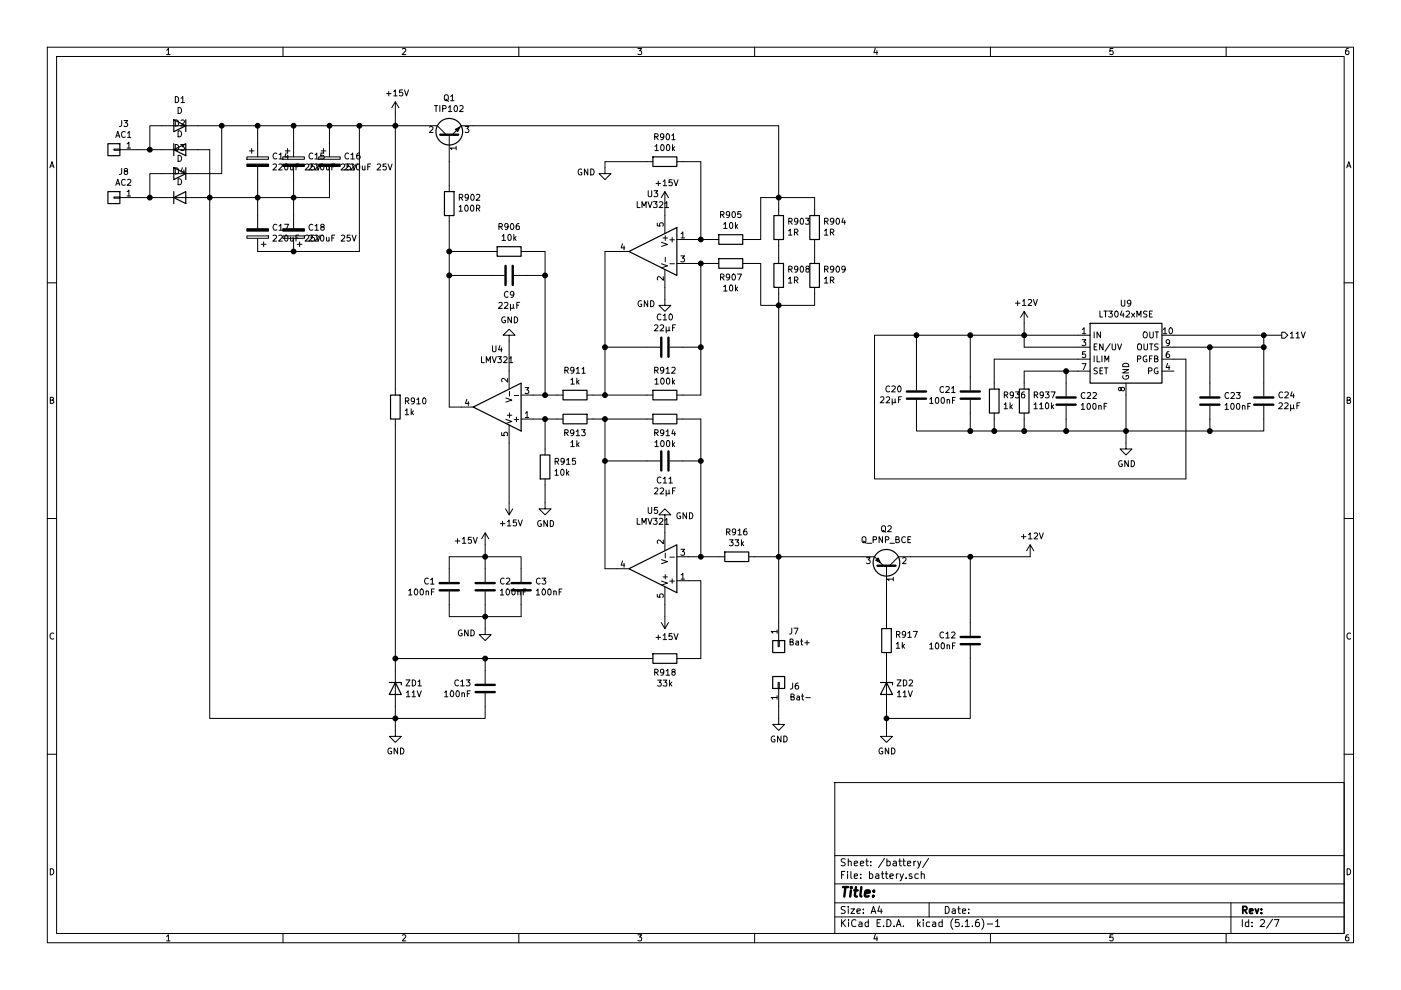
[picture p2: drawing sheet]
EESchema Schematic File Version 4
EELAYER 30 0
EELAYER END
$Descr A4 11693 8268
encoding utf-8
Sheet 2 7
Title ""
Date ""
Rev ""
Comp ""
Comment1 ""
Comment2 ""
Comment3 ""
Comment4 ""
$EndDescr
$Comp
L Amplifier_Operational:LMV321 U3
U 1 1
P 5450 2100
F 0 "U3" H 5450 2581 50  0000 C CNN
F 1 "LMV321" H 5450 2490 50  0000 C CNN
F 2 "Package_TO_SOT_SMD:SOT-23-5" H 5450 2100 50  0001 L CNN
F 3 "http://www.ti.com/lit/ds/symlink/lmv324.pdf" H 5450 2100 50  0001 C CNN
F 4 "C7972" H 5450 2100 50  0001 C CNN "LCSC"
	1    5450 2100
	-1   0    0    -1  
$EndComp
$Comp
L power:GND #PWR0103
U 1 1
P 5550 2500
F 0 "#PWR0103" H 5550 2250 50  0001 C CNN
F 1 "GND" H 5472 2463 50  0000 R CNN
F 2 "" H 5550 2500 50  0001 C CNN
F 3 "" H 5550 2500 50  0001 C CNN
	1    5550 2500
	1    0    0    -1  
$EndComp
Wire Wire Line
	5550 2500 5550 2400
Wire Wire Line
	5150 2100 5050 2100
$Comp
L power:+15V #PWR?
U 1 1
P 5550 1700
AR Path="/5FA9B543" Ref="#PWR?"  Part="1" 
AR Path="/5FA5B641/5FA9B543" Ref="#PWR0104"  Part="1" 
F 0 "#PWR0104" H 5550 1550 50  0001 C CNN
F 1 "+15V" H 5565 1873 50  0000 C CNN
F 2 "" H 5550 1700 50  0001 C CNN
F 3 "" H 5550 1700 50  0001 C CNN
	1    5550 1700
	1    0    0    -1  
$EndComp
Wire Wire Line
	5550 1700 5550 1800
$Comp
L Device:C C?
U 1 1
P 4350 4900
AR Path="/5FA9B54B" Ref="C?"  Part="1" 
AR Path="/5FA5B641/5FA9B54B" Ref="C3"  Part="1" 
F 0 "C3" H 4465 4946 50  0000 L CNN
F 1 "100nF" H 4465 4855 50  0000 L CNN
F 2 "Capacitor_SMD:C_0805_2012Metric" H 4388 4750 50  0001 C CNN
F 3 "~" H 4350 4900 50  0001 C CNN
F 4 "C49678" H 4350 4900 50  0001 C CNN "LCSC"
	1    4350 4900
	1    0    0    -1  
$EndComp
$Comp
L Amplifier_Operational:LMV321 U5
U 1 1
P 5450 4750
F 0 "U5" H 5450 4269 50  0000 C CNN
F 1 "LMV321" H 5450 4360 50  0000 C CNN
F 2 "Package_TO_SOT_SMD:SOT-23-5" H 5450 4750 50  0001 L CNN
F 3 "http://www.ti.com/lit/ds/symlink/lmv324.pdf" H 5450 4750 50  0001 C CNN
F 4 "C7972" H 5450 4750 50  0001 C CNN "LCSC"
	1    5450 4750
	-1   0    0    1   
$EndComp
$Comp
L power:GND #PWR0105
U 1 1
P 5550 4350
F 0 "#PWR0105" H 5550 4100 50  0001 C CNN
F 1 "GND" H 5638 4313 50  0000 L CNN
F 2 "" H 5550 4350 50  0001 C CNN
F 3 "" H 5550 4350 50  0001 C CNN
	1    5550 4350
	1    0    0    1   
$EndComp
Wire Wire Line
	5550 4350 5550 4450
Wire Wire Line
	5150 4750 5050 4750
$Comp
L power:+15V #PWR0106
U 1 1
P 5550 5150
F 0 "#PWR0106" H 5550 5000 50  0001 C CNN
F 1 "+15V" H 5565 5323 50  0000 C CNN
F 2 "" H 5550 5150 50  0001 C CNN
F 3 "" H 5550 5150 50  0001 C CNN
	1    5550 5150
	1    0    0    1   
$EndComp
Wire Wire Line
	5550 5150 5550 5050
$Comp
L Device:C C?
U 1 1
P 4050 4900
AR Path="/5FA9B568" Ref="C?"  Part="1" 
AR Path="/5FA5B641/5FA9B568" Ref="C2"  Part="1" 
F 0 "C2" H 3935 4946 50  0000 R CNN
F 1 "100nF" H 3935 4855 50  0000 R CNN
F 2 "Capacitor_SMD:C_0805_2012Metric" H 4088 4750 50  0001 C CNN
F 3 "~" H 4050 4900 50  0001 C CNN
F 4 "C49678" H 4050 4900 50  0001 C CNN "LCSC"
	1    4050 4900
	-1   0    0    -1  
$EndComp
$Comp
L Amplifier_Operational:LMV321 U4
U 1 1
P 4150 3400
F 0 "U4" H 4150 2919 50  0000 C CNN
F 1 "LMV321" H 4150 3010 50  0000 C CNN
F 2 "Package_TO_SOT_SMD:SOT-23-5" H 4150 3400 50  0001 L CNN
F 3 "http://www.ti.com/lit/ds/symlink/lmv324.pdf" H 4150 3400 50  0001 C CNN
F 4 "C7972" H 4150 3400 50  0001 C CNN "LCSC"
	1    4150 3400
	-1   0    0    1   
$EndComp
$Comp
L power:GND #PWR0107
U 1 1
P 4250 2850
F 0 "#PWR0107" H 4250 2600 50  0001 C CNN
F 1 "GND" H 4255 2677 50  0000 C CNN
F 2 "" H 4250 2850 50  0001 C CNN
F 3 "" H 4250 2850 50  0001 C CNN
	1    4250 2850
	1    0    0    1   
$EndComp
Wire Wire Line
	3850 3400 3750 3400
$Comp
L power:+15V #PWR0108
U 1 1
P 4250 4200
F 0 "#PWR0108" H 4250 4050 50  0001 C CNN
F 1 "+15V" H 4265 4373 50  0000 C CNN
F 2 "" H 4250 4200 50  0001 C CNN
F 3 "" H 4250 4200 50  0001 C CNN
	1    4250 4200
	1    0    0    1   
$EndComp
$Comp
L Device:C C?
U 1 1
P 3750 4900
AR Path="/5FA9B585" Ref="C?"  Part="1" 
AR Path="/5FA5B641/5FA9B585" Ref="C1"  Part="1" 
F 0 "C1" H 3636 4946 50  0000 R CNN
F 1 "100nF" H 3636 4855 50  0000 R CNN
F 2 "Capacitor_SMD:C_0805_2012Metric" H 3788 4750 50  0001 C CNN
F 3 "~" H 3750 4900 50  0001 C CNN
F 4 "C49678" H 3750 4900 50  0001 C CNN "LCSC"
	1    3750 4900
	1    0    0    -1  
$EndComp
$Comp
L Device:R R912
U 1 1
P 5550 3300
F 0 "R912" V 5343 3300 50  0000 C CNN
F 1 "100k" V 5434 3300 50  0000 C CNN
F 2 "Resistor_SMD:R_0805_2012Metric" V 5480 3300 50  0001 C CNN
F 3 "~" H 5550 3300 50  0001 C CNN
F 4 "C17407" V 5550 3300 50  0001 C CNN "LCSC"
	1    5550 3300
	0    1    1    0   
$EndComp
$Comp
L Device:R R914
U 1 1
P 5550 3500
F 0 "R914" V 5665 3500 50  0000 C CNN
F 1 "100k" V 5756 3500 50  0000 C CNN
F 2 "Resistor_SMD:R_0805_2012Metric" V 5480 3500 50  0001 C CNN
F 3 "~" H 5550 3500 50  0001 C CNN
F 4 "C17407" V 5550 3500 50  0001 C CNN "LCSC"
	1    5550 3500
	0    1    1    0   
$EndComp
Wire Wire Line
	6500 6000 6500 5900
$Comp
L power:GND #PWR0109
U 1 1
P 6500 6000
F 0 "#PWR0109" H 6500 5750 50  0001 C CNN
F 1 "GND" H 6505 5827 50  0000 C CNN
F 2 "" H 6500 6000 50  0001 C CNN
F 3 "" H 6500 6000 50  0001 C CNN
	1    6500 6000
	1    0    0    -1  
$EndComp
$Comp
L Connector_Generic:Conn_01x01 J6
U 1 1
P 6500 5700
F 0 "J6" V 6464 5612 50  0000 R CNN
F 1 "Bat-" V 6373 5612 50  0000 R CNN
F 2 "Connector_Wire:SolderWirePad_1x01_Drill1.5mm" H 6500 5700 50  0001 C CNN
F 3 "~" H 6500 5700 50  0001 C CNN
	1    6500 5700
	0    -1   -1   0   
$EndComp
$Comp
L Connector_Generic:Conn_01x01 J7
U 1 1
P 6500 5400
F 0 "J7" V 6372 5480 50  0000 L CNN
F 1 "Bat+" V 6463 5480 50  0000 L CNN
F 2 "Connector_Wire:SolderWirePad_1x01_Drill1.5mm" H 6500 5400 50  0001 C CNN
F 3 "~" H 6500 5400 50  0001 C CNN
	1    6500 5400
	0    1    1    0   
$EndComp
$Comp
L Device:R R911
U 1 1
P 4800 3300
F 0 "R911" V 4593 3300 50  0000 C CNN
F 1 "1k" V 4684 3300 50  0000 C CNN
F 2 "Resistor_SMD:R_0805_2012Metric" V 4730 3300 50  0001 C CNN
F 3 "~" H 4800 3300 50  0001 C CNN
F 4 "C17513" V 4800 3300 50  0001 C CNN "LCSC"
	1    4800 3300
	0    1    1    0   
$EndComp
$Comp
L Device:R R913
U 1 1
P 4800 3500
F 0 "R913" V 4915 3500 50  0000 C CNN
F 1 "1k" V 5006 3500 50  0000 C CNN
F 2 "Resistor_SMD:R_0805_2012Metric" V 4730 3500 50  0001 C CNN
F 3 "~" H 4800 3500 50  0001 C CNN
F 4 "C17513" V 4800 3500 50  0001 C CNN "LCSC"
	1    4800 3500
	0    -1   1    0   
$EndComp
Wire Wire Line
	5050 2100 5050 2900
Wire Wire Line
	5700 3300 5850 3300
Wire Wire Line
	5850 2900 5850 2200
Wire Wire Line
	5850 2200 5750 2200
Wire Wire Line
	5700 3500 5850 3500
Wire Wire Line
	5850 4650 5750 4650
$Comp
L Device:R R905
U 1 1
P 6100 2000
F 0 "R905" V 5893 2000 50  0000 C CNN
F 1 "10k" V 5984 2000 50  0000 C CNN
F 2 "Resistor_SMD:R_0805_2012Metric" V 6030 2000 50  0001 C CNN
F 3 "~" H 6100 2000 50  0001 C CNN
F 4 "C17414" V 6100 2000 50  0001 C CNN "LCSC"
	1    6100 2000
	0    1    1    0   
$EndComp
$Comp
L Device:R R907
U 1 1
P 6100 2200
F 0 "R907" V 6215 2200 50  0000 C CNN
F 1 "10k" V 6306 2200 50  0000 C CNN
F 2 "Resistor_SMD:R_0805_2012Metric" V 6030 2200 50  0001 C CNN
F 3 "~" H 6100 2200 50  0001 C CNN
F 4 "C17414" V 6100 2200 50  0001 C CNN "LCSC"
	1    6100 2200
	0    1    1    0   
$EndComp
Wire Wire Line
	5750 2000 5850 2000
Wire Wire Line
	5850 2200 5950 2200
Connection ~ 5850 2200
Wire Wire Line
	4450 3500 4550 3500
$Comp
L Device:R R915
U 1 1
P 4550 3900
F 0 "R915" H 4620 3946 50  0000 L CNN
F 1 "10k" H 4620 3855 50  0000 L CNN
F 2 "Resistor_SMD:R_0805_2012Metric" V 4480 3900 50  0001 C CNN
F 3 "~" H 4550 3900 50  0001 C CNN
F 4 "C17414" V 4550 3900 50  0001 C CNN "LCSC"
	1    4550 3900
	1    0    0    -1  
$EndComp
Connection ~ 4550 3500
Wire Wire Line
	4550 3500 4650 3500
$Comp
L power:GND #PWR0110
U 1 1
P 4550 4200
F 0 "#PWR0110" H 4550 3950 50  0001 C CNN
F 1 "GND" H 4555 4027 50  0000 C CNN
F 2 "" H 4550 4200 50  0001 C CNN
F 3 "" H 4550 4200 50  0001 C CNN
	1    4550 4200
	1    0    0    -1  
$EndComp
$Comp
L Device:R R903
U 1 1
P 6500 1900
F 0 "R903" H 6430 1854 50  0000 R CNN
F 1 "1R" H 6430 1945 50  0000 R CNN
F 2 "Resistor_SMD:R_1206_3216Metric" V 6430 1900 50  0001 C CNN
F 3 "~" H 6500 1900 50  0001 C CNN
F 4 "C17928" V 6500 1900 50  0001 C CNN "LCSC"
	1    6500 1900
	-1   0    0    1   
$EndComp
$Comp
L Device:R R904
U 1 1
P 6800 1900
F 0 "R904" H 6730 1854 50  0000 R CNN
F 1 "1R" H 6730 1945 50  0000 R CNN
F 2 "Resistor_SMD:R_1206_3216Metric" V 6730 1900 50  0001 C CNN
F 3 "~" H 6800 1900 50  0001 C CNN
F 4 "C17928" V 6800 1900 50  0001 C CNN "LCSC"
	1    6800 1900
	-1   0    0    1   
$EndComp
$Comp
L Device:R R908
U 1 1
P 6500 2300
F 0 "R908" H 6430 2254 50  0000 R CNN
F 1 "1R" H 6430 2345 50  0000 R CNN
F 2 "Resistor_SMD:R_1206_3216Metric" V 6430 2300 50  0001 C CNN
F 3 "~" H 6500 2300 50  0001 C CNN
F 4 "C17928" V 6500 2300 50  0001 C CNN "LCSC"
	1    6500 2300
	-1   0    0    1   
$EndComp
$Comp
L Device:R R909
U 1 1
P 6800 2300
F 0 "R909" H 6730 2254 50  0000 R CNN
F 1 "1R" H 6730 2345 50  0000 R CNN
F 2 "Resistor_SMD:R_1206_3216Metric" V 6730 2300 50  0001 C CNN
F 3 "~" H 6800 2300 50  0001 C CNN
F 4 "C17928" V 6800 2300 50  0001 C CNN "LCSC"
	1    6800 2300
	-1   0    0    1   
$EndComp
Wire Wire Line
	6500 2050 6500 2150
Wire Wire Line
	6800 2050 6800 2150
Wire Wire Line
	6500 2450 6500 2550
Wire Wire Line
	6800 2550 6800 2450
Wire Wire Line
	6500 1750 6500 1650
Wire Wire Line
	6500 1650 6800 1650
Wire Wire Line
	6800 1650 6800 1750
Wire Wire Line
	6250 2000 6350 2000
Wire Wire Line
	6350 2000 6350 1650
Wire Wire Line
	6350 1650 6500 1650
Connection ~ 6500 1650
Wire Wire Line
	6250 2200 6350 2200
Wire Wire Line
	6350 2200 6350 2550
Wire Wire Line
	6350 2550 6500 2550
Connection ~ 6500 2550
$Comp
L Device:R R901
U 1 1
P 5550 1350
F 0 "R901" V 5343 1350 50  0000 C CNN
F 1 "100k" V 5434 1350 50  0000 C CNN
F 2 "Resistor_SMD:R_0805_2012Metric" V 5480 1350 50  0001 C CNN
F 3 "~" H 5550 1350 50  0001 C CNN
F 4 "C17407" V 5550 1350 50  0001 C CNN "LCSC"
	1    5550 1350
	0    1    1    0   
$EndComp
Wire Wire Line
	5850 2000 5850 1350
Wire Wire Line
	5850 1350 5700 1350
Connection ~ 5850 2000
Wire Wire Line
	5850 2000 5950 2000
$Comp
L power:GND #PWR?
U 1 1
P 5050 1400
AR Path="/5FA9B622" Ref="#PWR?"  Part="1" 
AR Path="/5FA5B641/5FA9B622" Ref="#PWR0111"  Part="1" 
F 0 "#PWR0111" H 5050 1150 50  0001 C CNN
F 1 "GND" H 4972 1363 50  0000 R CNN
F 2 "" H 5050 1400 50  0001 C CNN
F 3 "" H 5050 1400 50  0001 C CNN
	1    5050 1400
	1    0    0    -1  
$EndComp
Wire Wire Line
	5400 1350 5050 1350
Wire Wire Line
	5050 1350 5050 1400
Wire Wire Line
	6500 2550 6800 2550
$Comp
L Device:R R906
U 1 1
P 4250 2100
F 0 "R906" V 4043 2100 50  0000 C CNN
F 1 "10k" V 4134 2100 50  0000 C CNN
F 2 "Resistor_SMD:R_0805_2012Metric" V 4180 2100 50  0001 C CNN
F 3 "~" H 4250 2100 50  0001 C CNN
F 4 "C17414" V 4250 2100 50  0001 C CNN "LCSC"
	1    4250 2100
	0    1    1    0   
$EndComp
Wire Wire Line
	4550 2100 4400 2100
Wire Wire Line
	4100 2100 3750 2100
$Comp
L Device:Q_PNP_BCE Q2
U 1 1
P 7400 4750
F 0 "Q2" V 7728 4750 50  0000 C CNN
F 1 "Q_PNP_BCE" V 7637 4750 50  0000 C CNN
F 2 "Package_TO_SOT_SMD:SOT-89-3" H 7600 4850 50  0001 C CNN
F 3 "https://datasheet.lcsc.com/szlcsc/Changjiang-Electronics-Tech-CJ-B772_C24278.pdf" H 7400 4750 50  0001 C CNN
F 4 "C24278" H 7400 4750 50  0001 C CNN "LCSC"
	1    7400 4750
	0    1    -1   0   
$EndComp
$Comp
L Device:R R917
U 1 1
P 7400 5350
F 0 "R917" H 7330 5304 50  0000 R CNN
F 1 "1k" H 7330 5395 50  0000 R CNN
F 2 "Resistor_SMD:R_0805_2012Metric" V 7330 5350 50  0001 C CNN
F 3 "~" H 7400 5350 50  0001 C CNN
F 4 "C17513" V 7400 5350 50  0001 C CNN "LCSC"
	1    7400 5350
	-1   0    0    1   
$EndComp
$Comp
L power:GND #PWR0112
U 1 1
P 7400 6100
F 0 "#PWR0112" H 7400 5850 50  0001 C CNN
F 1 "GND" H 7405 5927 50  0000 C CNN
F 2 "" H 7400 6100 50  0001 C CNN
F 3 "" H 7400 6100 50  0001 C CNN
	1    7400 6100
	1    0    0    -1  
$EndComp
Wire Wire Line
	7400 5900 7400 6000
$Comp
L Device:D_Zener ZD2
U 1 1
P 7400 5750
F 0 "ZD2" V 7354 5830 50  0000 L CNN
F 1 "11V" V 7445 5830 50  0000 L CNN
F 2 "Diode_SMD:D_SOD-323" H 7400 5750 50  0001 C CNN
F 3 "https://my.centralsemi.com/datasheets/CMDZ5L1-36L.PDF" H 7400 5750 50  0001 C CNN
	1    7400 5750
	0    1    1    0   
$EndComp
Wire Wire Line
	7400 5600 7400 5500
Wire Wire Line
	7200 4650 6500 4650
Connection ~ 6500 4650
Wire Wire Line
	7600 4650 8100 4650
$Comp
L Device:R R910
U 1 1
P 3300 3400
F 0 "R910" H 3230 3354 50  0000 R CNN
F 1 "1k" H 3230 3445 50  0000 R CNN
F 2 "Resistor_SMD:R_0805_2012Metric" V 3230 3400 50  0001 C CNN
F 3 "~" H 3300 3400 50  0001 C CNN
F 4 "C17513" V 3300 3400 50  0001 C CNN "LCSC"
	1    3300 3400
	-1   0    0    1   
$EndComp
$Comp
L power:GND #PWR0113
U 1 1
P 3300 6100
F 0 "#PWR0113" H 3300 5850 50  0001 C CNN
F 1 "GND" H 3305 5927 50  0000 C CNN
F 2 "" H 3300 6100 50  0001 C CNN
F 3 "" H 3300 6100 50  0001 C CNN
	1    3300 6100
	1    0    0    -1  
$EndComp
Wire Wire Line
	3300 5900 3300 6000
$Comp
L Device:D_Zener ZD1
U 1 1
P 3300 5750
F 0 "ZD1" V 3254 5830 50  0000 L CNN
F 1 "11V" V 3345 5830 50  0000 L CNN
F 2 "Diode_SMD:D_SOD-323" H 3300 5750 50  0001 C CNN
F 3 "https://my.centralsemi.com/datasheets/CMDZ5L1-36L.PDF" H 3300 5750 50  0001 C CNN
	1    3300 5750
	0    1    1    0   
$EndComp
$Comp
L Device:Q_NPN_BCE Q1
U 1 1
P 3750 1150
F 0 "Q1" V 4078 1150 50  0000 C CNN
F 1 "TIP102" V 3987 1150 50  0000 C CNN
F 2 "Package_TO_SOT_THT:TO-220-3_Vertical" H 3950 1250 50  0001 C CNN
F 3 "https://www.st.com/resource/en/datasheet/tip102.pdf" H 3750 1150 50  0001 C CNN
	1    3750 1150
	0    -1   -1   0   
$EndComp
Wire Wire Line
	3950 1050 6500 1050
Wire Wire Line
	6500 1050 6500 1650
$Comp
L Device:R R902
U 1 1
P 3750 1700
F 0 "R902" H 3680 1654 50  0000 R CNN
F 1 "100R" H 3680 1745 50  0000 R CNN
F 2 "Resistor_SMD:R_0805_2012Metric" V 3680 1700 50  0001 C CNN
F 3 "~" H 3750 1700 50  0001 C CNN
F 4 "C17408" V 3750 1700 50  0001 C CNN "LCSC"
	1    3750 1700
	-1   0    0    1   
$EndComp
Wire Wire Line
	3750 1550 3750 1350
Wire Wire Line
	3750 1850 3750 2100
Connection ~ 3750 2100
Wire Wire Line
	3300 1050 3550 1050
Wire Wire Line
	3300 1050 3300 950 
Connection ~ 3300 1050
$Comp
L power:+15V #PWR?
U 1 1
P 3300 950
AR Path="/5FA9B681" Ref="#PWR?"  Part="1" 
AR Path="/5FA5B641/5FA9B681" Ref="#PWR0114"  Part="1" 
F 0 "#PWR0114" H 3300 800 50  0001 C CNN
F 1 "+15V" H 3315 1123 50  0000 C CNN
F 2 "" H 3300 950 50  0001 C CNN
F 3 "" H 3300 950 50  0001 C CNN
	1    3300 950 
	1    0    0    -1  
$EndComp
Wire Wire Line
	5750 4850 5850 4850
Wire Wire Line
	5850 4850 5850 5500
$Comp
L Device:R R916
U 1 1
P 6150 4650
F 0 "R916" V 5943 4650 50  0000 C CNN
F 1 "33k" V 6034 4650 50  0000 C CNN
F 2 "Resistor_SMD:R_0805_2012Metric" V 6080 4650 50  0001 C CNN
F 3 "~" H 6150 4650 50  0001 C CNN
F 4 "C17633" V 6150 4650 50  0001 C CNN "LCSC"
	1    6150 4650
	0    1    1    0   
$EndComp
Wire Wire Line
	6300 4650 6500 4650
Wire Wire Line
	6000 4650 5850 4650
Connection ~ 5850 4650
$Comp
L Device:R R918
U 1 1
P 5550 5500
F 0 "R918" V 5665 5500 50  0000 C CNN
F 1 "33k" V 5756 5500 50  0000 C CNN
F 2 "Resistor_SMD:R_0805_2012Metric" V 5480 5500 50  0001 C CNN
F 3 "~" H 5550 5500 50  0001 C CNN
F 4 "C17633" V 5550 5500 50  0001 C CNN "LCSC"
	1    5550 5500
	0    1    1    0   
$EndComp
Wire Wire Line
	5850 5500 5700 5500
Wire Wire Line
	5400 5500 4050 5500
Connection ~ 3300 5500
Wire Wire Line
	3300 5500 3300 5600
Wire Wire Line
	6500 4650 6500 5200
Wire Wire Line
	7400 4950 7400 5200
Wire Wire Line
	3750 5050 3750 5150
Wire Wire Line
	3750 5150 4050 5150
Wire Wire Line
	4050 5150 4050 5050
Wire Wire Line
	4050 5150 4350 5150
Wire Wire Line
	4350 5150 4350 5050
Connection ~ 4050 5150
Wire Wire Line
	3750 4750 3750 4650
Wire Wire Line
	3750 4650 4050 4650
Wire Wire Line
	4050 4650 4050 4750
Wire Wire Line
	4050 4650 4350 4650
Wire Wire Line
	4350 4650 4350 4750
Connection ~ 4050 4650
Wire Wire Line
	4050 4650 4050 4550
Wire Wire Line
	4050 5150 4050 5250
$Comp
L power:GND #PWR?
U 1 1
P 4050 5250
AR Path="/5FA9B6B0" Ref="#PWR?"  Part="1" 
AR Path="/5FA5B641/5FA9B6B0" Ref="#PWR0115"  Part="1" 
F 0 "#PWR0115" H 4050 5000 50  0001 C CNN
F 1 "GND" H 3972 5213 50  0000 R CNN
F 2 "" H 4050 5250 50  0001 C CNN
F 3 "" H 4050 5250 50  0001 C CNN
	1    4050 5250
	1    0    0    -1  
$EndComp
$Comp
L power:+15V #PWR?
U 1 1
P 4050 4550
AR Path="/5FA9B6B6" Ref="#PWR?"  Part="1" 
AR Path="/5FA5B641/5FA9B6B6" Ref="#PWR0116"  Part="1" 
F 0 "#PWR0116" H 4050 4400 50  0001 C CNN
F 1 "+15V" H 3992 4587 50  0000 R CNN
F 2 "" H 4050 4550 50  0001 C CNN
F 3 "" H 4050 4550 50  0001 C CNN
	1    4050 4550
	1    0    0    -1  
$EndComp
Wire Wire Line
	4950 3500 5050 3500
$Comp
L Device:C C?
U 1 1
P 5550 3850
AR Path="/5FAB2055/5FB9BA59" Ref="C?"  Part="1" 
AR Path="/5FA5B641/5FB9BA59" Ref="C11"  Part="1" 
F 0 "C11" V 5710 3850 50  0000 C CNN
F 1 "22µF" V 5801 3850 50  0000 C CNN
F 2 "Capacitor_SMD:C_0805_2012Metric" H 5588 3700 50  0001 C CNN
F 3 "~" H 5550 3850 50  0001 C CNN
F 4 "C45783" H 5550 3850 50  0001 C CNN "LCSC"
	1    5550 3850
	0    1    1    0   
$EndComp
Wire Wire Line
	5850 3850 5700 3850
Wire Wire Line
	5850 3850 5850 4650
Wire Wire Line
	5050 3850 5400 3850
Wire Wire Line
	5050 3850 5050 4750
Wire Wire Line
	5850 3850 5850 3500
Connection ~ 5850 3850
Wire Wire Line
	5050 3850 5050 3500
Connection ~ 5050 3850
Connection ~ 5050 3500
Wire Wire Line
	5050 3500 5400 3500
Wire Wire Line
	4550 4050 4550 4200
Wire Wire Line
	3300 3550 3300 5500
Wire Wire Line
	4950 3300 5050 3300
Wire Wire Line
	4450 3300 4550 3300
$Comp
L Device:C C?
U 1 1
P 5550 2900
AR Path="/5FAB2055/5FBD1225" Ref="C?"  Part="1" 
AR Path="/5FA5B641/5FBD1225" Ref="C10"  Part="1" 
F 0 "C10" V 5298 2900 50  0000 C CNN
F 1 "22µF" V 5389 2900 50  0000 C CNN
F 2 "Capacitor_SMD:C_0805_2012Metric" H 5588 2750 50  0001 C CNN
F 3 "~" H 5550 2900 50  0001 C CNN
F 4 "C45783" H 5550 2900 50  0001 C CNN "LCSC"
	1    5550 2900
	0    1    1    0   
$EndComp
Wire Wire Line
	5850 2900 5700 2900
Wire Wire Line
	5850 2900 5850 3300
Connection ~ 5850 2900
Wire Wire Line
	5400 2900 5050 2900
Wire Wire Line
	4550 2100 4550 2300
Connection ~ 4550 3300
Wire Wire Line
	4550 3300 4650 3300
Wire Wire Line
	3750 2100 3750 2300
Wire Wire Line
	3300 1050 3300 3250
Wire Wire Line
	4250 2850 4250 3100
Wire Wire Line
	6500 2550 6500 4650
$Comp
L Device:C C?
U 1 1
P 4250 2300
AR Path="/5FAB2055/5FBE9E1E" Ref="C?"  Part="1" 
AR Path="/5FA5B641/5FBE9E1E" Ref="C9"  Part="1" 
F 0 "C9" V 4410 2300 50  0000 C CNN
F 1 "22µF" V 4501 2300 50  0000 C CNN
F 2 "Capacitor_SMD:C_0805_2012Metric" H 4288 2150 50  0001 C CNN
F 3 "~" H 4250 2300 50  0001 C CNN
F 4 "C45783" H 4250 2300 50  0001 C CNN "LCSC"
	1    4250 2300
	0    1    1    0   
$EndComp
Wire Wire Line
	4400 2300 4550 2300
Connection ~ 4550 2300
Wire Wire Line
	4550 2300 4550 3300
Wire Wire Line
	4100 2300 3750 2300
Connection ~ 3750 2300
Wire Wire Line
	3750 2300 3750 3400
Wire Wire Line
	5050 2900 5050 3300
Connection ~ 5050 2900
Connection ~ 5050 3300
Wire Wire Line
	5050 3300 5400 3300
Wire Wire Line
	4550 3500 4550 3750
Wire Wire Line
	4250 3700 4250 4200
$Comp
L Device:C C?
U 1 1
P 4050 5750
AR Path="/5FC320BA" Ref="C?"  Part="1" 
AR Path="/5FA5B641/5FC320BA" Ref="C13"  Part="1" 
F 0 "C13" H 3936 5796 50  0000 R CNN
F 1 "100nF" H 3936 5705 50  0000 R CNN
F 2 "Capacitor_SMD:C_0805_2012Metric" H 4088 5600 50  0001 C CNN
F 3 "~" H 4050 5750 50  0001 C CNN
F 4 "C49678" H 4050 5750 50  0001 C CNN "LCSC"
	1    4050 5750
	1    0    0    -1  
$EndComp
Wire Wire Line
	3300 6000 4050 6000
Wire Wire Line
	4050 6000 4050 5900
Connection ~ 3300 6000
Wire Wire Line
	3300 6000 3300 6100
Wire Wire Line
	4050 5600 4050 5500
Connection ~ 4050 5500
Wire Wire Line
	4050 5500 3300 5500
$Comp
L Device:C C?
U 1 1
P 8100 5350
AR Path="/5FC50349" Ref="C?"  Part="1" 
AR Path="/5FA5B641/5FC50349" Ref="C12"  Part="1" 
F 0 "C12" H 7986 5396 50  0000 R CNN
F 1 "100nF" H 7986 5305 50  0000 R CNN
F 2 "Capacitor_SMD:C_0805_2012Metric" H 8138 5200 50  0001 C CNN
F 3 "~" H 8100 5350 50  0001 C CNN
F 4 "C49678" H 8100 5350 50  0001 C CNN "LCSC"
	1    8100 5350
	1    0    0    -1  
$EndComp
Wire Wire Line
	7400 6000 8100 6000
Wire Wire Line
	8100 6000 8100 5500
Connection ~ 7400 6000
Wire Wire Line
	7400 6000 7400 6100
Wire Wire Line
	8100 5200 8100 4650
Connection ~ 8100 4650
Wire Wire Line
	8100 4650 8600 4650
$Comp
L power:+12V #PWR0123
U 1 1
P 8600 4650
F 0 "#PWR0123" H 8600 4500 50  0001 C CNN
F 1 "+12V" H 8615 4823 50  0000 C CNN
F 2 "" H 8600 4650 50  0001 C CNN
F 3 "" H 8600 4650 50  0001 C CNN
	1    8600 4650
	1    0    0    -1  
$EndComp
$Comp
L Connector_Generic:Conn_01x01 J3
U 1 1
P 950 1250
F 0 "J3" H 868 1467 50  0000 C CNN
F 1 "AC1" H 868 1376 50  0000 C CNN
F 2 "Connector_Wire:SolderWirePad_1x01_Drill1.5mm" H 950 1250 50  0001 C CNN
F 3 "~" H 950 1250 50  0001 C CNN
	1    950  1250
	-1   0    0    -1  
$EndComp
$Comp
L Connector_Generic:Conn_01x01 J8
U 1 1
P 950 1650
F 0 "J8" H 868 1867 50  0000 C CNN
F 1 "AC2" H 868 1776 50  0000 C CNN
F 2 "Connector_Wire:SolderWirePad_1x01_Drill1.5mm" H 950 1650 50  0001 C CNN
F 3 "~" H 950 1650 50  0001 C CNN
	1    950  1650
	-1   0    0    -1  
$EndComp
$Comp
L Device:D D1
U 1 1
P 1500 1050
F 0 "D1" H 1500 1267 50  0000 C CNN
F 1 "D" H 1500 1176 50  0000 C CNN
F 2 "Diode_SMD:D_SMA" H 1500 1050 50  0001 C CNN
F 3 "https://datasheet.lcsc.com/szlcsc/1903051003_MDD-Jiangsu-Yutai-Elec-SS34_C8678.pdf" H 1500 1050 50  0001 C CNN
F 4 "C8678" H 1500 1050 50  0001 C CNN "LCSC"
	1    1500 1050
	-1   0    0    -1  
$EndComp
Wire Wire Line
	1150 1650 1250 1650
Wire Wire Line
	1350 1450 1250 1450
Wire Wire Line
	1250 1450 1250 1650
Connection ~ 1250 1650
Wire Wire Line
	1150 1250 1250 1250
Wire Wire Line
	1350 1050 1250 1050
Wire Wire Line
	1250 1050 1250 1250
Connection ~ 1250 1250
Wire Wire Line
	1250 1250 1350 1250
Wire Wire Line
	1650 1250 1750 1250
Wire Wire Line
	1750 1650 1650 1650
Wire Wire Line
	1750 1250 1750 1650
Wire Wire Line
	1850 1050 1650 1050
Wire Wire Line
	1650 1450 1850 1450
Wire Wire Line
	1850 1450 1850 1050
$Comp
L Device:D D3
U 1 1
P 1500 1450
F 0 "D3" H 1500 1667 50  0000 C CNN
F 1 "D" H 1500 1576 50  0000 C CNN
F 2 "Diode_SMD:D_SMA" H 1500 1450 50  0001 C CNN
F 3 "https://datasheet.lcsc.com/szlcsc/1903051003_MDD-Jiangsu-Yutai-Elec-SS34_C8678.pdf" H 1500 1450 50  0001 C CNN
F 4 "C8678" H 1500 1450 50  0001 C CNN "LCSC"
	1    1500 1450
	-1   0    0    -1  
$EndComp
$Comp
L Device:D D2
U 1 1
P 1500 1250
F 0 "D2" H 1500 1033 50  0000 C CNN
F 1 "D" H 1500 1124 50  0000 C CNN
F 2 "Diode_SMD:D_SMA" H 1500 1250 50  0001 C CNN
F 3 "https://datasheet.lcsc.com/szlcsc/1903051003_MDD-Jiangsu-Yutai-Elec-SS34_C8678.pdf" H 1500 1250 50  0001 C CNN
F 4 "C8678" H 1500 1250 50  0001 C CNN "LCSC"
	1    1500 1250
	1    0    0    1   
$EndComp
Wire Wire Line
	1250 1650 1350 1650
$Comp
L Device:D D4
U 1 1
P 1500 1650
F 0 "D4" H 1500 1433 50  0000 C CNN
F 1 "D" H 1500 1524 50  0000 C CNN
F 2 "Diode_SMD:D_SMA" H 1500 1650 50  0001 C CNN
F 3 "https://datasheet.lcsc.com/szlcsc/1903051003_MDD-Jiangsu-Yutai-Elec-SS34_C8678.pdf" H 1500 1650 50  0001 C CNN
F 4 "C8678" H 1500 1650 50  0001 C CNN "LCSC"
	1    1500 1650
	1    0    0    1   
$EndComp
$Comp
L Device:CP C14
U 1 1
P 2150 1350
F 0 "C14" H 2268 1396 50  0000 L CNN
F 1 "220uF 25V" H 2268 1305 50  0000 L CNN
F 2 "Capacitor_SMD:CP_Elec_6.3x7.7" H 2188 1200 50  0001 C CNN
F 3 "https://www.mouser.de/datasheet/2/315/ABA0000C1240-1130326.pdf" H 2150 1350 50  0001 C CNN
	1    2150 1350
	1    0    0    -1  
$EndComp
Wire Wire Line
	1850 1050 2150 1050
Wire Wire Line
	2150 1050 2150 1200
Connection ~ 1850 1050
Wire Wire Line
	1750 1650 2150 1650
Wire Wire Line
	2150 1650 2150 1500
Connection ~ 1750 1650
Wire Wire Line
	2150 1050 2450 1050
Wire Wire Line
	2450 1050 2450 1200
Connection ~ 2150 1050
Wire Wire Line
	2450 1050 2750 1050
Wire Wire Line
	2750 1050 2750 1200
Connection ~ 2450 1050
Wire Wire Line
	2750 1500 2750 1650
Wire Wire Line
	2750 1650 2450 1650
Connection ~ 2150 1650
Wire Wire Line
	2450 1500 2450 1650
Connection ~ 2450 1650
Wire Wire Line
	2450 1650 2150 1650
Wire Wire Line
	2750 1050 3000 1050
Connection ~ 2750 1050
$Comp
L Device:CP C15
U 1 1
P 2450 1350
F 0 "C15" H 2568 1396 50  0000 L CNN
F 1 "220uF 25V" H 2568 1305 50  0000 L CNN
F 2 "Capacitor_SMD:CP_Elec_6.3x7.7" H 2488 1200 50  0001 C CNN
F 3 "https://www.mouser.de/datasheet/2/315/ABA0000C1240-1130326.pdf" H 2450 1350 50  0001 C CNN
	1    2450 1350
	1    0    0    -1  
$EndComp
$Comp
L Device:CP C16
U 1 1
P 2750 1350
F 0 "C16" H 2868 1396 50  0000 L CNN
F 1 "220uF 25V" H 2868 1305 50  0000 L CNN
F 2 "Capacitor_SMD:CP_Elec_6.3x7.7" H 2788 1200 50  0001 C CNN
F 3 "https://www.mouser.de/datasheet/2/315/ABA0000C1240-1130326.pdf" H 2750 1350 50  0001 C CNN
	1    2750 1350
	1    0    0    -1  
$EndComp
$Comp
L Device:CP C17
U 1 1
P 2150 1950
F 0 "C17" H 2032 1904 50  0000 R CNN
F 1 "220uF 25V" H 2032 1995 50  0000 R CNN
F 2 "Capacitor_SMD:CP_Elec_6.3x7.7" H 2188 1800 50  0001 C CNN
F 3 "https://www.mouser.de/datasheet/2/315/ABA0000C1240-1130326.pdf" H 2150 1950 50  0001 C CNN
	1    2150 1950
	-1   0    0    1   
$EndComp
Wire Wire Line
	2150 1800 2150 1650
$Comp
L Device:CP C18
U 1 1
P 2450 1950
F 0 "C18" H 2332 1904 50  0000 R CNN
F 1 "220uF 25V" H 2332 1995 50  0000 R CNN
F 2 "Capacitor_SMD:CP_Elec_6.3x7.7" H 2488 1800 50  0001 C CNN
F 3 "https://www.mouser.de/datasheet/2/315/ABA0000C1240-1130326.pdf" H 2450 1950 50  0001 C CNN
	1    2450 1950
	-1   0    0    1   
$EndComp
Wire Wire Line
	2450 1800 2450 1650
Wire Wire Line
	2150 2100 2450 2100
Connection ~ 2450 2100
Wire Wire Line
	3000 2100 3000 1050
Connection ~ 3000 1050
Wire Wire Line
	3000 1050 3300 1050
Wire Wire Line
	1750 1650 1750 6000
Wire Wire Line
	1750 6000 3300 6000
Wire Wire Line
	2450 2100 3000 2100
$Comp
L Regulator_Linear:LT3042xMSE U9
U 1 1
P 9400 2900
F 0 "U9" H 9400 3267 50  0000 C CNN
F 1 "LT3042xMSE" H 9400 3176 50  0000 C CNN
F 2 "Package_SO:MSOP-10-1EP_3x3mm_P0.5mm_EP1.68x1.88mm" H 9400 3225 50  0001 C CNN
F 3 "https://www.analog.com/media/en/technical-documentation/data-sheets/3042fb.pdf" H 9400 2900 50  0001 C CNN
	1    9400 2900
	1    0    0    -1  
$EndComp
$Comp
L power:GND #PWR0131
U 1 1
P 9400 3700
F 0 "#PWR0131" H 9400 3450 50  0001 C CNN
F 1 "GND" H 9405 3527 50  0000 C CNN
F 2 "" H 9400 3700 50  0001 C CNN
F 3 "" H 9400 3700 50  0001 C CNN
	1    9400 3700
	1    0    0    -1  
$EndComp
$Comp
L Device:C C?
U 1 1
P 8100 3300
AR Path="/5FB34B89" Ref="C?"  Part="1" 
AR Path="/5FA5B641/5FB34B89" Ref="C21"  Part="1" 
F 0 "C21" H 7986 3346 50  0000 R CNN
F 1 "100nF" H 7986 3255 50  0000 R CNN
F 2 "Capacitor_SMD:C_0805_2012Metric" H 8138 3150 50  0001 C CNN
F 3 "~" H 8100 3300 50  0001 C CNN
F 4 "C49678" H 8100 3300 50  0001 C CNN "LCSC"
	1    8100 3300
	1    0    0    -1  
$EndComp
$Comp
L Device:C C?
U 1 1
P 7650 3300
AR Path="/5FAB2055/5FB43355" Ref="C?"  Part="1" 
AR Path="/5FA5B641/5FB43355" Ref="C20"  Part="1" 
F 0 "C20" H 7765 3254 50  0000 L CNN
F 1 "22µF" H 7765 3345 50  0000 L CNN
F 2 "Capacitor_SMD:C_0805_2012Metric" H 7688 3150 50  0001 C CNN
F 3 "~" H 7650 3300 50  0001 C CNN
F 4 "C45783" H 7650 3300 50  0001 C CNN "LCSC"
	1    7650 3300
	-1   0    0    1   
$EndComp
Wire Wire Line
	8100 2800 8100 3150
Wire Wire Line
	8100 2800 7650 2800
Wire Wire Line
	7650 2800 7650 3150
Connection ~ 8100 2800
Wire Wire Line
	7650 3450 7650 3600
Wire Wire Line
	7650 3600 8100 3600
Wire Wire Line
	8100 3450 8100 3600
Connection ~ 8100 3600
Wire Wire Line
	8550 2900 8550 2800
Wire Wire Line
	8550 2800 8100 2800
$Comp
L Device:R R936
U 1 1
P 8300 3350
F 0 "R936" H 8230 3304 50  0000 R CNN
F 1 "1k" H 8230 3395 50  0000 R CNN
F 2 "Resistor_SMD:R_0805_2012Metric" V 8230 3350 50  0001 C CNN
F 3 "~" H 8300 3350 50  0001 C CNN
F 4 "C17513" V 8300 3350 50  0001 C CNN "LCSC"
	1    8300 3350
	-1   0    0    1   
$EndComp
Wire Wire Line
	8100 3600 8300 3600
$Comp
L Device:R R937
U 1 1
P 8550 3350
F 0 "R937" H 8480 3304 50  0000 R CNN
F 1 "110k" H 8480 3395 50  0000 R CNN
F 2 "Resistor_SMD:R_0805_2012Metric" V 8480 3350 50  0001 C CNN
F 3 "~" H 8550 3350 50  0001 C CNN
F 4 "C17422" V 8550 3350 50  0001 C CNN "LCSC"
	1    8550 3350
	-1   0    0    1   
$EndComp
Wire Wire Line
	8550 3500 8550 3600
Connection ~ 8550 3600
Wire Wire Line
	8550 3600 8900 3600
Wire Wire Line
	8550 3200 8550 3100
Connection ~ 8550 2800
Wire Wire Line
	8300 3000 8300 3200
Wire Wire Line
	8300 3500 8300 3600
Connection ~ 8300 3600
Wire Wire Line
	8300 3600 8550 3600
$Comp
L Device:C C?
U 1 1
P 8900 3350
AR Path="/5FC45FA5" Ref="C?"  Part="1" 
AR Path="/5FA5B641/5FC45FA5" Ref="C22"  Part="1" 
F 0 "C22" H 9015 3396 50  0000 L CNN
F 1 "100nF" H 9015 3305 50  0000 L CNN
F 2 "Capacitor_SMD:C_0805_2012Metric" H 8938 3200 50  0001 C CNN
F 3 "~" H 8900 3350 50  0001 C CNN
F 4 "C49678" H 8900 3350 50  0001 C CNN "LCSC"
	1    8900 3350
	1    0    0    -1  
$EndComp
Wire Wire Line
	9400 3300 9400 3600
Wire Wire Line
	8550 2800 9000 2800
Wire Wire Line
	8550 2900 9000 2900
Wire Wire Line
	8300 3000 9000 3000
Wire Wire Line
	8550 3100 8900 3100
Wire Wire Line
	8900 3200 8900 3100
Connection ~ 8900 3100
Wire Wire Line
	8900 3100 9000 3100
Wire Wire Line
	8900 3500 8900 3600
Connection ~ 8900 3600
Wire Wire Line
	8900 3600 9400 3600
Connection ~ 9400 3600
Wire Wire Line
	9400 3600 9400 3700
Wire Wire Line
	9800 2900 10100 2900
Wire Wire Line
	10550 2900 10550 2800
Wire Wire Line
	10550 2800 9800 2800
Wire Wire Line
	9800 3000 9900 3000
Wire Wire Line
	9900 3000 9900 4000
Wire Wire Line
	9900 4000 7300 4000
Wire Wire Line
	7300 4000 7300 2800
Wire Wire Line
	7300 2800 7650 2800
Connection ~ 7650 2800
$Comp
L Device:C C?
U 1 1
P 10100 3350
AR Path="/5FCD53B8" Ref="C?"  Part="1" 
AR Path="/5FA5B641/5FCD53B8" Ref="C23"  Part="1" 
F 0 "C23" H 10215 3396 50  0000 L CNN
F 1 "100nF" H 10215 3305 50  0000 L CNN
F 2 "Capacitor_SMD:C_0805_2012Metric" H 10138 3200 50  0001 C CNN
F 3 "~" H 10100 3350 50  0001 C CNN
F 4 "C49678" H 10100 3350 50  0001 C CNN "LCSC"
	1    10100 3350
	1    0    0    -1  
$EndComp
Wire Wire Line
	9400 3600 10100 3600
Wire Wire Line
	10100 3600 10100 3500
Wire Wire Line
	10100 3200 10100 2900
Connection ~ 10100 2900
Wire Wire Line
	10100 2900 10550 2900
$Comp
L Device:C C?
U 1 1
P 10550 3350
AR Path="/5FAB2055/5FCE7E35" Ref="C?"  Part="1" 
AR Path="/5FA5B641/5FCE7E35" Ref="C24"  Part="1" 
F 0 "C24" H 10435 3304 50  0000 R CNN
F 1 "22µF" H 10435 3395 50  0000 R CNN
F 2 "Capacitor_SMD:C_0805_2012Metric" H 10588 3200 50  0001 C CNN
F 3 "~" H 10550 3350 50  0001 C CNN
F 4 "C45783" H 10550 3350 50  0001 C CNN "LCSC"
	1    10550 3350
	-1   0    0    1   
$EndComp
Wire Wire Line
	10550 3200 10550 2900
Wire Wire Line
	10100 3600 10550 3600
Wire Wire Line
	10550 3600 10550 3500
Connection ~ 10100 3600
Connection ~ 10550 2900
$Comp
L power:+12V #PWR0132
U 1 1
P 8550 2700
F 0 "#PWR0132" H 8550 2550 50  0001 C CNN
F 1 "+12V" H 8565 2873 50  0000 C CNN
F 2 "" H 8550 2700 50  0001 C CNN
F 3 "" H 8550 2700 50  0001 C CNN
	1    8550 2700
	1    0    0    -1  
$EndComp
Wire Wire Line
	8550 2700 8550 2800
Wire Wire Line
	10700 2800 10550 2800
Connection ~ 10550 2800
Text HLabel 10700 2800 2    50   Output ~ 0
11V
$EndSCHEMATC
